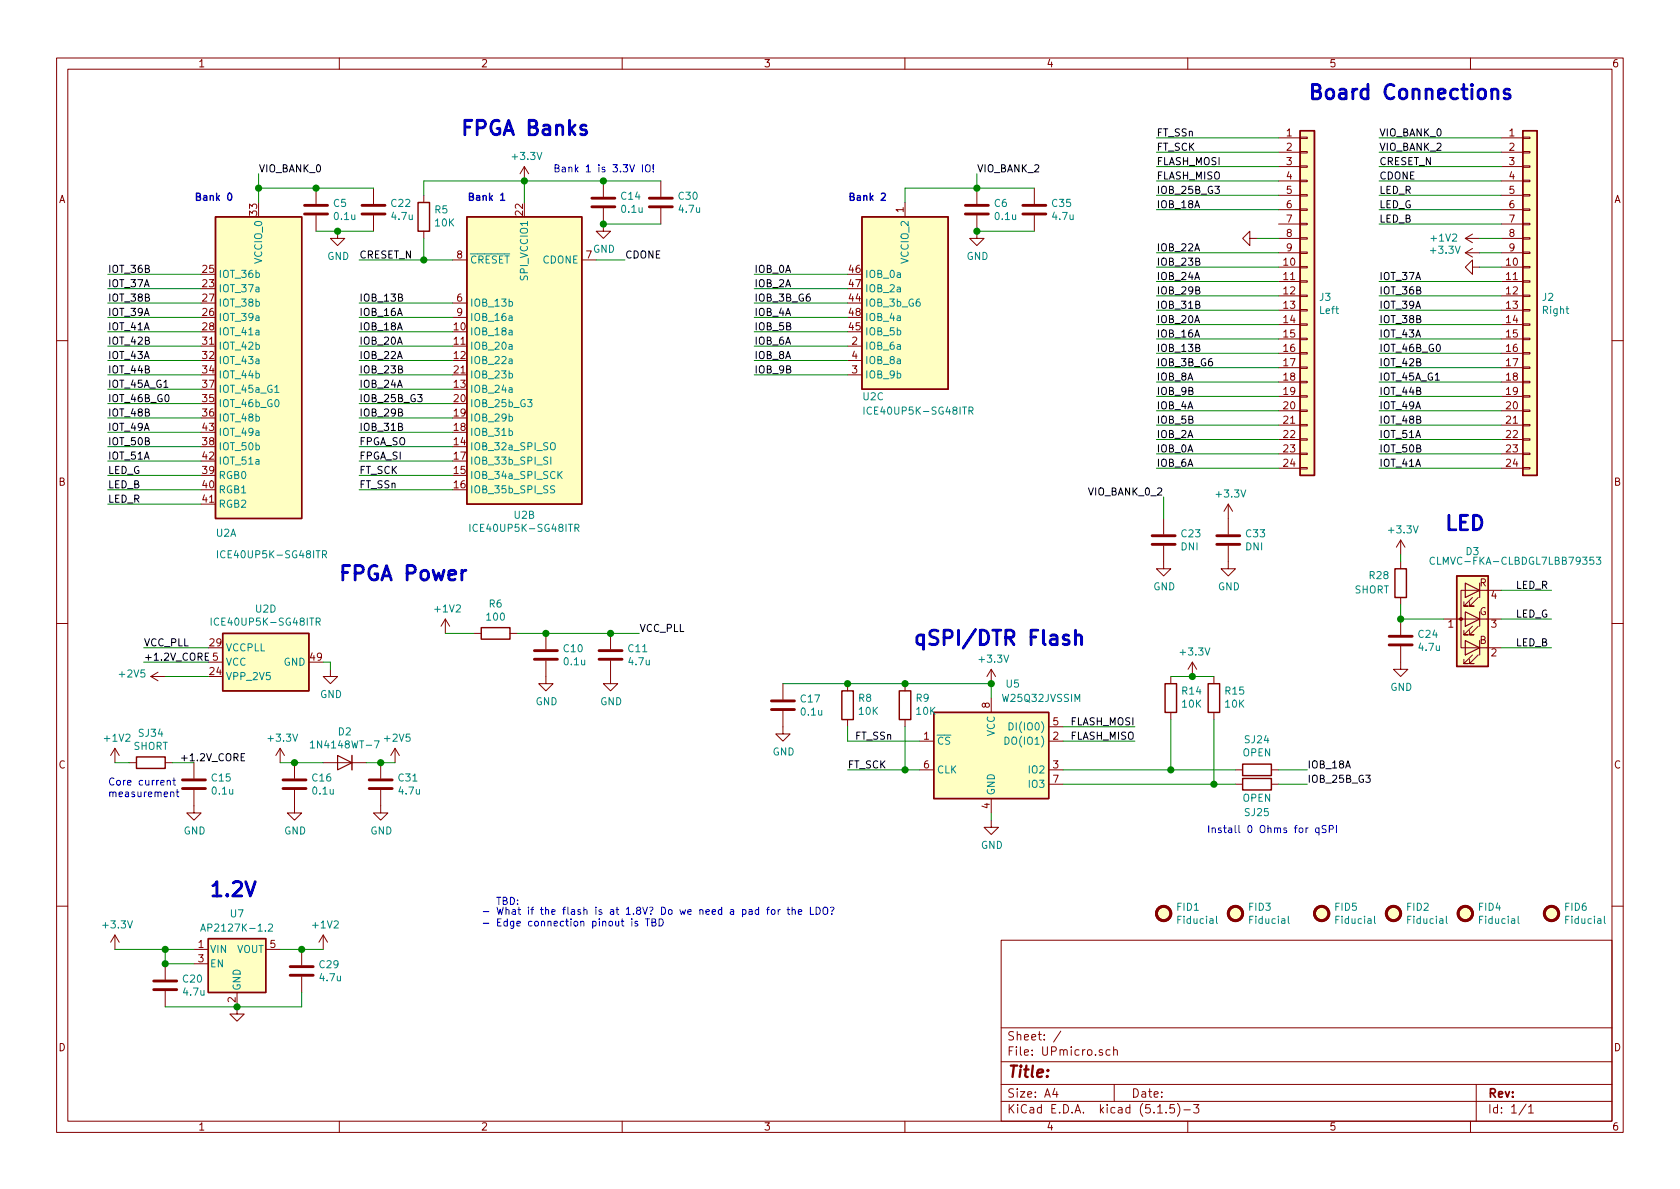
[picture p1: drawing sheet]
EESchema Schematic File Version 4
EELAYER 30 0
EELAYER END
$Descr A4 11693 8268
encoding utf-8
Sheet 1 1
Title ""
Date ""
Rev ""
Comp ""
Comment1 ""
Comment2 ""
Comment3 ""
Comment4 ""
$EndDescr
$Comp
L UPduino_v3.0:ICE40UP5K-SG48ITR-FPGA_Lattice U2
U 1 1
P 1800 2500
F 0 "U2" H 1500 1300 50  0000 L CNN
F 1 "ICE40UP5K-SG48ITR" H 1500 1150 50  0000 L CNN
F 2 "Package_DFN_QFN:QFN-48-1EP_7x7mm_P0.5mm_EP5.6x5.6mm" H 1800 1150 50  0001 C CNN
F 3 "http://www.latticesemi.com/Products/FPGAandCPLD/iCE40Ultra" H 1400 3500 50  0001 C CNN
	1    1800 2500
	1    0    0    -1  
$EndComp
$Comp
L UPduino_v3.0:ICE40UP5K-SG48ITR-FPGA_Lattice U2
U 3 1
P 6300 2100
F 0 "U2" H 6000 1450 50  0000 L CNN
F 1 "ICE40UP5K-SG48ITR" H 6000 1350 50  0000 L CNN
F 2 "Package_DFN_QFN:QFN-48-1EP_7x7mm_P0.5mm_EP5.6x5.6mm" H 6300 750 50  0001 C CNN
F 3 "http://www.latticesemi.com/Products/FPGAandCPLD/iCE40Ultra" H 5900 3100 50  0001 C CNN
	3    6300 2100
	1    0    0    -1  
$EndComp
$Comp
L UPduino_v3.0:ICE40UP5K-SG48ITR-FPGA_Lattice U2
U 4 1
P 1850 4600
F 0 "U2" V 2217 4600 50  0000 C CNN
F 1 "ICE40UP5K-SG48ITR" V 2126 4600 50  0000 C CNN
F 2 "Package_DFN_QFN:QFN-48-1EP_7x7mm_P0.5mm_EP5.6x5.6mm" H 1850 3250 50  0001 C CNN
F 3 "http://www.latticesemi.com/Products/FPGAandCPLD/iCE40Ultra" H 1450 5600 50  0001 C CNN
	4    1850 4600
	0    -1   -1   0   
$EndComp
$Comp
L UPduino_v3.0:power_GND #PWR030
U 1 1
P 2300 4650
F 0 "#PWR030" H 2300 4400 50  0001 C CNN
F 1 "GND" H 2305 4477 50  0000 C CNN
F 2 "" H 2300 4650 50  0001 C CNN
F 3 "" H 2300 4650 50  0001 C CNN
	1    2300 4650
	1    0    0    -1  
$EndComp
$Comp
L UPduino_v3.0:power_+3.3V #PWR016
U 1 1
P 3650 1250
F 0 "#PWR016" H 3650 1100 50  0001 C CNN
F 1 "+3.3V" H 3665 1423 50  0000 C CNN
F 2 "" H 3650 1250 50  0001 C CNN
F 3 "" H 3650 1250 50  0001 C CNN
	1    3650 1250
	1    0    0    -1  
$EndComp
Wire Wire Line
	2250 4600 2300 4600
Wire Wire Line
	2300 4600 2300 4650
Wire Wire Line
	1800 1300 1800 1400
Wire Wire Line
	1400 3300 750  3300
Wire Wire Line
	1400 3400 750  3400
Wire Wire Line
	1400 3500 750  3500
Wire Wire Line
	1400 3000 750  3000
Wire Wire Line
	1400 3100 750  3100
Wire Wire Line
	1400 3200 750  3200
Wire Wire Line
	1400 2700 750  2700
Wire Wire Line
	1400 2800 750  2800
Wire Wire Line
	1400 2900 750  2900
Wire Wire Line
	1400 2400 750  2400
Wire Wire Line
	1400 2500 750  2500
Wire Wire Line
	1400 2600 750  2600
Wire Wire Line
	1400 2100 750  2100
Wire Wire Line
	1400 2200 750  2200
Wire Wire Line
	1400 2300 750  2300
Wire Wire Line
	1400 1900 750  1900
Wire Wire Line
	1400 2000 750  2000
Wire Wire Line
	3150 3200 2500 3200
Wire Wire Line
	3150 3300 2500 3300
Wire Wire Line
	3150 3400 2500 3400
Wire Wire Line
	3150 2900 2500 2900
Wire Wire Line
	3150 3000 2500 3000
Wire Wire Line
	3150 3100 2500 3100
Wire Wire Line
	3150 2600 2500 2600
Wire Wire Line
	3150 2700 2500 2700
Wire Wire Line
	3150 2800 2500 2800
Wire Wire Line
	3150 2300 2500 2300
Wire Wire Line
	3150 2400 2500 2400
Wire Wire Line
	3150 2500 2500 2500
Wire Wire Line
	3150 2100 2500 2100
Wire Wire Line
	3150 2200 2500 2200
Wire Wire Line
	5900 1900 5250 1900
Wire Wire Line
	5900 2000 5250 2000
Wire Wire Line
	5900 2100 5250 2100
Wire Wire Line
	5900 2200 5250 2200
Wire Wire Line
	5900 2300 5250 2300
Wire Wire Line
	5900 2400 5250 2400
Wire Wire Line
	5900 2500 5250 2500
Wire Wire Line
	5900 2600 5250 2600
$Comp
L UPduino_v3.0:Device_C C5
U 1 1
P 2200 1450
F 0 "C5" H 2315 1496 50  0000 L CNN
F 1 "0.1u" H 2315 1405 50  0000 L CNN
F 2 "Capacitor_SMD:C_0603_1608Metric" H 2238 1300 50  0001 C CNN
F 3 "~" H 2200 1450 50  0001 C CNN
F 4 "C1005X5R0J104K050BA" H 2200 1450 50  0001 C CNN "MPN"
	1    2200 1450
	1    0    0    -1  
$EndComp
$Comp
L UPduino_v3.0:Device_C C14
U 1 1
P 4200 1400
F 0 "C14" H 4315 1446 50  0000 L CNN
F 1 "0.1u" H 4315 1355 50  0000 L CNN
F 2 "Capacitor_SMD:C_0603_1608Metric" H 4238 1250 50  0001 C CNN
F 3 "~" H 4200 1400 50  0001 C CNN
	1    4200 1400
	1    0    0    -1  
$EndComp
$Comp
L UPduino_v3.0:Device_C C6
U 1 1
P 6800 1450
F 0 "C6" H 6915 1496 50  0000 L CNN
F 1 "0.1u" H 6915 1405 50  0000 L CNN
F 2 "Capacitor_SMD:C_0603_1608Metric" H 6838 1300 50  0001 C CNN
F 3 "~" H 6800 1450 50  0001 C CNN
	1    6800 1450
	1    0    0    -1  
$EndComp
$Comp
L UPduino_v3.0:power_GND #PWR018
U 1 1
P 6800 1600
F 0 "#PWR018" H 6800 1350 50  0001 C CNN
F 1 "GND" H 6805 1427 50  0000 C CNN
F 2 "" H 6800 1600 50  0001 C CNN
F 3 "" H 6800 1600 50  0001 C CNN
	1    6800 1600
	1    0    0    -1  
$EndComp
$Comp
L UPduino_v3.0:power_GND #PWR017
U 1 1
P 2350 1600
F 0 "#PWR017" H 2350 1350 50  0001 C CNN
F 1 "GND" H 2355 1427 50  0000 C CNN
F 2 "" H 2350 1600 50  0001 C CNN
F 3 "" H 2350 1600 50  0001 C CNN
	1    2350 1600
	1    0    0    -1  
$EndComp
$Comp
L UPduino_v3.0:power_GND #PWR031
U 1 1
P 4200 1550
F 0 "#PWR031" H 4200 1300 50  0001 C CNN
F 1 "GND" H 4205 1377 50  0000 C CNN
F 2 "" H 4200 1550 50  0001 C CNN
F 3 "" H 4200 1550 50  0001 C CNN
	1    4200 1550
	1    0    0    -1  
$EndComp
Wire Wire Line
	3650 1250 4200 1250
Connection ~ 3650 1250
Wire Wire Line
	6300 1300 6300 1400
Wire Wire Line
	6300 1300 6800 1300
Text Label 1000 4500 0    50   ~ 0
VCC_PLL
Wire Wire Line
	1000 4500 1450 4500
Wire Wire Line
	2500 1800 2950 1800
Text Label 4350 1800 0    50   ~ 0
CDONE
Text Label 2500 1800 0    50   ~ 0
CRESET_N
$Comp
L UPduino_v3.0:W25Q32JVSS-Memory_Flash U5
U 1 1
P 6900 5250
F 0 "U5" H 7050 5750 50  0000 C CNN
F 1 "W25Q32JVSSIM" H 7250 5650 50  0000 C CNN
F 2 "Package_SO:SOIC-8_5.23x5.23mm_P1.27mm" H 6900 5250 50  0001 C CNN
F 3 "http://www.winbond.com/resource-files/w25q32jv%20revg%2003272018%20plus.pdf" H 6900 5250 50  0001 C CNN
	1    6900 5250
	1    0    0    -1  
$EndComp
$Comp
L UPduino_v3.0:power_GND #PWR042
U 1 1
P 6900 5700
F 0 "#PWR042" H 6900 5450 50  0001 C CNN
F 1 "GND" H 6905 5527 50  0000 C CNN
F 2 "" H 6900 5700 50  0001 C CNN
F 3 "" H 6900 5700 50  0001 C CNN
	1    6900 5700
	1    0    0    -1  
$EndComp
$Comp
L UPduino_v3.0:power_+3.3V #PWR041
U 1 1
P 6900 4750
F 0 "#PWR041" H 6900 4600 50  0001 C CNN
F 1 "+3.3V" H 6915 4923 50  0000 C CNN
F 2 "" H 6900 4750 50  0001 C CNN
F 3 "" H 6900 4750 50  0001 C CNN
	1    6900 4750
	1    0    0    -1  
$EndComp
Wire Wire Line
	6900 4750 6900 4850
Wire Wire Line
	6900 5650 6900 5700
$Comp
L UPduino_v3.0:Device_C C17
U 1 1
P 5450 4900
F 0 "C17" H 5565 4946 50  0000 L CNN
F 1 "0.1u" H 5565 4855 50  0000 L CNN
F 2 "Capacitor_SMD:C_0603_1608Metric" H 5488 4750 50  0001 C CNN
F 3 "~" H 5450 4900 50  0001 C CNN
	1    5450 4900
	1    0    0    -1  
$EndComp
$Comp
L UPduino_v3.0:power_GND #PWR038
U 1 1
P 5450 5050
F 0 "#PWR038" H 5450 4800 50  0001 C CNN
F 1 "GND" H 5455 4877 50  0000 C CNN
F 2 "" H 5450 5050 50  0001 C CNN
F 3 "" H 5450 5050 50  0001 C CNN
	1    5450 5050
	1    0    0    -1  
$EndComp
Wire Wire Line
	7400 5050 7900 5050
Wire Wire Line
	7400 5150 7900 5150
Wire Wire Line
	5900 5350 6300 5350
Wire Wire Line
	5900 5150 6400 5150
Text Label 5950 5150 0    50   ~ 0
FT_SSn
Text Label 5900 5350 0    50   ~ 0
FT_SCK
$Comp
L UPduino_v3.0:Device_C C10
U 1 1
P 3800 4550
F 0 "C10" H 3915 4596 50  0000 L CNN
F 1 "0.1u" H 3915 4505 50  0000 L CNN
F 2 "Capacitor_SMD:C_0603_1608Metric" H 3838 4400 50  0001 C CNN
F 3 "~" H 3800 4550 50  0001 C CNN
	1    3800 4550
	1    0    0    -1  
$EndComp
Text Label 4450 4400 0    50   ~ 0
VCC_PLL
$Comp
L UPduino_v3.0:power_+1V2 #PWR022
U 1 1
P 3100 4400
F 0 "#PWR022" H 3100 4250 50  0001 C CNN
F 1 "+1V2" H 3115 4573 50  0000 C CNN
F 2 "" H 3100 4400 50  0001 C CNN
F 3 "" H 3100 4400 50  0001 C CNN
	1    3100 4400
	1    0    0    -1  
$EndComp
$Comp
L UPduino_v3.0:Device_R R6
U 1 1
P 3450 4400
F 0 "R6" V 3243 4400 50  0000 C CNN
F 1 "100" V 3334 4400 50  0000 C CNN
F 2 "Resistor_SMD:R_0603_1608Metric" V 3380 4400 50  0001 C CNN
F 3 "~" H 3450 4400 50  0001 C CNN
	1    3450 4400
	0    1    1    0   
$EndComp
$Comp
L UPduino_v3.0:power_GND #PWR025
U 1 1
P 3800 4700
F 0 "#PWR025" H 3800 4450 50  0001 C CNN
F 1 "GND" H 3805 4527 50  0000 C CNN
F 2 "" H 3800 4700 50  0001 C CNN
F 3 "" H 3800 4700 50  0001 C CNN
	1    3800 4700
	1    0    0    -1  
$EndComp
$Comp
L UPduino_v3.0:Device_C C11
U 1 1
P 4250 4550
F 0 "C11" H 4365 4596 50  0000 L CNN
F 1 "4.7u" H 4365 4505 50  0000 L CNN
F 2 "Capacitor_SMD:C_0603_1608Metric" H 4288 4400 50  0001 C CNN
F 3 "~" H 4250 4550 50  0001 C CNN
	1    4250 4550
	1    0    0    -1  
$EndComp
$Comp
L UPduino_v3.0:power_GND #PWR027
U 1 1
P 4250 4700
F 0 "#PWR027" H 4250 4450 50  0001 C CNN
F 1 "GND" H 4255 4527 50  0000 C CNN
F 2 "" H 4250 4700 50  0001 C CNN
F 3 "" H 4250 4700 50  0001 C CNN
	1    4250 4700
	1    0    0    -1  
$EndComp
Wire Wire Line
	3100 4400 3300 4400
Wire Wire Line
	3600 4400 3800 4400
Connection ~ 3800 4400
Wire Wire Line
	3800 4400 4250 4400
Connection ~ 4250 4400
Wire Wire Line
	4250 4400 4450 4400
$Comp
L UPduino_v3.0:power_+3.3V #PWR032
U 1 1
P 1950 5300
F 0 "#PWR032" H 1950 5150 50  0001 C CNN
F 1 "+3.3V" H 1965 5473 50  0000 C CNN
F 2 "" H 1950 5300 50  0001 C CNN
F 3 "" H 1950 5300 50  0001 C CNN
	1    1950 5300
	1    0    0    -1  
$EndComp
$Comp
L UPduino_v3.0:Device_C C16
U 1 1
P 2050 5450
F 0 "C16" H 2165 5496 50  0000 L CNN
F 1 "0.1u" H 2165 5405 50  0000 L CNN
F 2 "Capacitor_SMD:C_0603_1608Metric" H 2088 5300 50  0001 C CNN
F 3 "~" H 2050 5450 50  0001 C CNN
	1    2050 5450
	1    0    0    -1  
$EndComp
$Comp
L UPduino_v3.0:power_GND #PWR036
U 1 1
P 2050 5600
F 0 "#PWR036" H 2050 5350 50  0001 C CNN
F 1 "GND" H 2055 5427 50  0000 C CNN
F 2 "" H 2050 5600 50  0001 C CNN
F 3 "" H 2050 5600 50  0001 C CNN
	1    2050 5600
	1    0    0    -1  
$EndComp
Wire Wire Line
	1950 5300 2050 5300
Connection ~ 2050 5300
Wire Wire Line
	2050 5300 2250 5300
Wire Wire Line
	2550 5300 2650 5300
$Comp
L UPduino_v3.0:Device_C C15
U 1 1
P 1350 5450
F 0 "C15" H 1465 5496 50  0000 L CNN
F 1 "0.1u" H 1465 5405 50  0000 L CNN
F 2 "Capacitor_SMD:C_0603_1608Metric" H 1388 5300 50  0001 C CNN
F 3 "~" H 1350 5450 50  0001 C CNN
	1    1350 5450
	1    0    0    -1  
$EndComp
$Comp
L UPduino_v3.0:power_GND #PWR035
U 1 1
P 1350 5600
F 0 "#PWR035" H 1350 5350 50  0001 C CNN
F 1 "GND" H 1355 5427 50  0000 C CNN
F 2 "" H 1350 5600 50  0001 C CNN
F 3 "" H 1350 5600 50  0001 C CNN
	1    1350 5600
	1    0    0    -1  
$EndComp
Text Label 2500 3400 0    50   ~ 0
FT_SSn
Text Label 2500 3300 0    50   ~ 0
FT_SCK
Text Label 2500 3200 0    50   ~ 0
FPGA_SI
Text Label 2500 3100 0    50   ~ 0
FPGA_SO
Text Label 750  3300 0    50   ~ 0
LED_G
Text Label 750  3400 0    50   ~ 0
LED_B
Text Label 750  3500 0    50   ~ 0
LED_R
$Comp
L UPduino_v3.0:Device_LED_ARGB D3
U 1 1
P 10250 4300
F 0 "D3" H 10250 3833 50  0000 C CNN
F 1 "CLMVC-FKA-CLBDGL7LBB79353" H 9950 3900 50  0000 C CNN
F 2 "VS.preety:LED_Cree-PLCC4_2x2mm_CW" H 10250 4250 50  0001 C CNN
F 3 "~" H 10250 4250 50  0001 C CNN
	1    10250 4300
	-1   0    0    1   
$EndComp
$Comp
L UPduino_v3.0:power_+3.3V #PWR043
U 1 1
P 9750 3850
F 0 "#PWR043" H 9750 3700 50  0001 C CNN
F 1 "+3.3V" H 9765 4023 50  0000 C CNN
F 2 "" H 9750 3850 50  0001 C CNN
F 3 "" H 9750 3850 50  0001 C CNN
	1    9750 3850
	1    0    0    -1  
$EndComp
Wire Wire Line
	9750 3850 9750 3900
Wire Wire Line
	9750 4300 10050 4300
$Comp
L UPduino_v3.0:Device_R R5
U 1 1
P 2950 1500
F 0 "R5" H 2880 1454 50  0000 R CNN
F 1 "10K" H 2880 1545 50  0000 R CNN
F 2 "Resistor_SMD:R_0603_1608Metric" V 2880 1500 50  0001 C CNN
F 3 "~" H 2950 1500 50  0001 C CNN
	1    2950 1500
	-1   0    0    1   
$EndComp
Wire Wire Line
	2950 1650 2950 1800
Connection ~ 2950 1800
Wire Wire Line
	2950 1800 3150 1800
Wire Wire Line
	2950 1350 2950 1250
Wire Wire Line
	2950 1250 3650 1250
Text Label 7450 5150 0    50   ~ 0
FLASH_MISO
Text Label 9100 5350 0    50   ~ 0
IOB_18A
Text Label 9100 5450 0    50   ~ 0
IOB_25B_G3
Text Label 7450 5050 0    50   ~ 0
FLASH_MOSI
$Comp
L UPduino_v3.0:Device_R R14
U 1 1
P 8150 4850
F 0 "R14" H 8080 4804 50  0000 R CNN
F 1 "10K" H 8080 4895 50  0000 R CNN
F 2 "Resistor_SMD:R_0603_1608Metric" V 8080 4850 50  0001 C CNN
F 3 "~" H 8150 4850 50  0001 C CNN
	1    8150 4850
	-1   0    0    1   
$EndComp
$Comp
L UPduino_v3.0:Device_R R15
U 1 1
P 8450 4850
F 0 "R15" H 8380 4804 50  0000 R CNN
F 1 "10K" H 8380 4895 50  0000 R CNN
F 2 "Resistor_SMD:R_0603_1608Metric" V 8380 4850 50  0001 C CNN
F 3 "~" H 8450 4850 50  0001 C CNN
	1    8450 4850
	-1   0    0    1   
$EndComp
Wire Wire Line
	8450 5450 8450 5000
Wire Wire Line
	7400 5450 8450 5450
$Comp
L UPduino_v3.0:Device_R R9
U 1 1
P 6300 4900
F 0 "R9" H 6230 4854 50  0000 R CNN
F 1 "10K" H 6230 4945 50  0000 R CNN
F 2 "Resistor_SMD:R_0603_1608Metric" V 6230 4900 50  0001 C CNN
F 3 "~" H 6300 4900 50  0001 C CNN
	1    6300 4900
	-1   0    0    1   
$EndComp
Wire Wire Line
	6300 5050 6300 5350
Connection ~ 6300 5350
Wire Wire Line
	6300 5350 6400 5350
Wire Wire Line
	6300 4750 6900 4750
Connection ~ 6900 4750
Wire Wire Line
	8150 5350 8150 5000
Wire Wire Line
	7400 5350 8150 5350
$Comp
L UPduino_v3.0:Device_R R8
U 1 1
P 5900 4900
F 0 "R8" H 5830 4854 50  0000 R CNN
F 1 "10K" H 5830 4945 50  0000 R CNN
F 2 "Resistor_SMD:R_0603_1608Metric" V 5830 4900 50  0001 C CNN
F 3 "~" H 5900 4900 50  0001 C CNN
	1    5900 4900
	-1   0    0    1   
$EndComp
Wire Wire Line
	5900 4750 6300 4750
Connection ~ 6300 4750
Wire Wire Line
	5900 5050 5900 5150
$Comp
L UPduino_v3.0:power_+3.3V #PWR047
U 1 1
P 8300 4700
F 0 "#PWR047" H 8300 4550 50  0001 C CNN
F 1 "+3.3V" H 8315 4873 50  0000 C CNN
F 2 "" H 8300 4700 50  0001 C CNN
F 3 "" H 8300 4700 50  0001 C CNN
	1    8300 4700
	1    0    0    -1  
$EndComp
Wire Wire Line
	8150 4700 8300 4700
Connection ~ 8300 4700
Wire Wire Line
	8300 4700 8450 4700
Wire Wire Line
	10450 1750 10300 1750
Wire Wire Line
	10450 1850 10300 1850
Wire Wire Line
	10450 1950 9600 1950
Wire Wire Line
	10450 2050 9600 2050
Wire Wire Line
	10450 2150 9600 2150
Wire Wire Line
	10450 2250 9600 2250
Wire Wire Line
	10450 2350 9600 2350
Wire Wire Line
	10450 2450 9600 2450
Wire Wire Line
	10450 2550 9600 2550
Wire Wire Line
	10450 2650 9600 2650
Wire Wire Line
	10450 2750 9600 2750
Wire Wire Line
	10450 2850 9600 2850
Wire Wire Line
	10450 2950 9600 2950
Wire Wire Line
	10450 3050 9600 3050
Wire Wire Line
	10450 3150 9600 3150
Wire Wire Line
	10450 3250 9600 3250
$Comp
L UPduino_v3.0:power_+3.3V #PWR055
U 1 1
P 10300 1750
F 0 "#PWR055" H 10300 1600 50  0001 C CNN
F 1 "+3.3V" V 10315 1878 50  0000 L CNN
F 2 "" H 10300 1750 50  0001 C CNN
F 3 "" H 10300 1750 50  0001 C CNN
	1    10300 1750
	0    -1   -1   0   
$EndComp
$Comp
L UPduino_v3.0:power_GND #PWR056
U 1 1
P 10300 1850
F 0 "#PWR056" H 10300 1600 50  0001 C CNN
F 1 "GND" V 10305 1722 50  0001 R CNN
F 2 "" H 10300 1850 50  0001 C CNN
F 3 "" H 10300 1850 50  0001 C CNN
	1    10300 1850
	0    1    1    0   
$EndComp
Wire Wire Line
	8900 2050 8050 2050
Wire Wire Line
	8900 2150 8050 2150
Wire Wire Line
	8900 2250 8050 2250
Wire Wire Line
	8900 2350 8050 2350
Wire Wire Line
	8900 2450 8050 2450
Wire Wire Line
	8900 2550 8050 2550
Wire Wire Line
	8900 2650 8050 2650
Wire Wire Line
	8900 2750 8050 2750
Wire Wire Line
	8900 2850 8050 2850
Wire Wire Line
	8900 2950 8050 2950
Wire Wire Line
	8900 3050 8050 3050
Wire Wire Line
	8900 3150 8050 3150
Wire Wire Line
	8900 3250 8050 3250
Text Label 9600 1950 0    50   ~ 0
IOT_37A
Text Label 9600 2050 0    50   ~ 0
IOT_36B
Text Label 9600 2150 0    50   ~ 0
IOT_39A
Text Label 9600 2250 0    50   ~ 0
IOT_38B
Text Label 9600 2350 0    50   ~ 0
IOT_43A
Text Label 9600 2450 0    50   ~ 0
IOT_46B_G0
Text Label 9600 2550 0    50   ~ 0
IOT_42B
Text Label 9600 2650 0    50   ~ 0
IOT_45A_G1
Text Label 9600 2750 0    50   ~ 0
IOT_44B
Text Label 9600 2850 0    50   ~ 0
IOT_49A
Text Label 9600 2950 0    50   ~ 0
IOT_48B
Text Label 9600 3050 0    50   ~ 0
IOT_51A
Text Label 9600 3150 0    50   ~ 0
IOT_50B
Text Label 9600 3250 0    50   ~ 0
IOT_41A
Text Label 8050 2050 0    50   ~ 0
IOB_29B
Text Label 8050 2150 0    50   ~ 0
IOB_31B
Text Label 8050 2250 0    50   ~ 0
IOB_20A
Text Label 8050 2350 0    50   ~ 0
IOB_16A
Text Label 8050 2450 0    50   ~ 0
IOB_13B
Text Label 8050 2550 0    50   ~ 0
IOB_3B_G6
Text Label 8050 2650 0    50   ~ 0
IOB_8A
Text Label 8050 2750 0    50   ~ 0
IOB_9B
Text Label 8050 2850 0    50   ~ 0
IOB_4A
Text Label 8050 2950 0    50   ~ 0
IOB_5B
Text Label 8050 3050 0    50   ~ 0
IOB_2A
Text Label 8050 3150 0    50   ~ 0
IOB_0A
Text Label 8050 3250 0    50   ~ 0
IOB_6A
$Comp
L UPduino_v3.0:Device_C C23
U 1 1
P 8100 3750
F 0 "C23" H 8215 3796 50  0000 L CNN
F 1 "DNI" H 8215 3705 50  0000 L CNN
F 2 "Capacitor_SMD:C_0603_1608Metric" H 8138 3600 50  0001 C CNN
F 3 "~" H 8100 3750 50  0001 C CNN
	1    8100 3750
	1    0    0    -1  
$EndComp
$Comp
L UPduino_v3.0:power_GND #PWR058
U 1 1
P 8100 3900
F 0 "#PWR058" H 8100 3650 50  0001 C CNN
F 1 "GND" H 8105 3727 50  0000 C CNN
F 2 "" H 8100 3900 50  0001 C CNN
F 3 "" H 8100 3900 50  0001 C CNN
	1    8100 3900
	1    0    0    -1  
$EndComp
$Comp
L UPduino_v3.0:power_+1V2 #PWR054
U 1 1
P 2250 6600
F 0 "#PWR054" H 2250 6450 50  0001 C CNN
F 1 "+1V2" H 2265 6773 50  0000 C CNN
F 2 "" H 2250 6600 50  0001 C CNN
F 3 "" H 2250 6600 50  0001 C CNN
	1    2250 6600
	1    0    0    -1  
$EndComp
Text Label 750  1900 0    50   ~ 0
IOT_36B
Text Label 750  2000 0    50   ~ 0
IOT_37A
Text Label 750  2100 0    50   ~ 0
IOT_38B
Text Label 750  2200 0    50   ~ 0
IOT_39A
Text Label 750  2300 0    50   ~ 0
IOT_41A
Text Label 750  2400 0    50   ~ 0
IOT_42B
Text Label 750  2500 0    50   ~ 0
IOT_43A
Text Label 750  2600 0    50   ~ 0
IOT_44B
Text Label 750  2700 0    50   ~ 0
IOT_45A_G1
Text Label 750  2800 0    50   ~ 0
IOT_46B_G0
Text Label 750  2900 0    50   ~ 0
IOT_48B
Text Label 750  3000 0    50   ~ 0
IOT_49A
Text Label 750  3100 0    50   ~ 0
IOT_50B
Text Label 750  3200 0    50   ~ 0
IOT_51A
Text Label 2500 2100 0    50   ~ 0
IOB_13B
Text Label 2500 2200 0    50   ~ 0
IOB_16A
Text Label 2500 2300 0    50   ~ 0
IOB_18A
Text Label 2500 2400 0    50   ~ 0
IOB_20A
Text Label 2500 2500 0    50   ~ 0
IOB_22A
Text Label 2500 2600 0    50   ~ 0
IOB_23B
Text Label 2500 2700 0    50   ~ 0
IOB_24A
Text Label 2500 2800 0    50   ~ 0
IOB_25B_G3
Text Label 2500 2900 0    50   ~ 0
IOB_29B
Text Label 2500 3000 0    50   ~ 0
IOB_31B
Text Label 5250 1900 0    50   ~ 0
IOB_0A
Text Label 5250 2000 0    50   ~ 0
IOB_2A
Text Label 5250 2100 0    50   ~ 0
IOB_3B_G6
Text Label 5250 2200 0    50   ~ 0
IOB_4A
Text Label 5250 2300 0    50   ~ 0
IOB_5B
Text Label 5250 2400 0    50   ~ 0
IOB_6A
Text Label 5250 2500 0    50   ~ 0
IOB_8A
Text Label 5250 2600 0    50   ~ 0
IOB_9B
Wire Wire Line
	10800 4500 10450 4500
Wire Wire Line
	10800 4300 10450 4300
Wire Wire Line
	10800 4100 10450 4100
Text Label 10550 4500 0    50   ~ 0
LED_B
Text Label 10550 4300 0    50   ~ 0
LED_G
Text Label 10550 4100 0    50   ~ 0
LED_R
$Comp
L UPduino_v3.0:Device_C C24
U 1 1
P 9750 4450
F 0 "C24" H 9865 4496 50  0000 L CNN
F 1 "4.7u" H 9865 4405 50  0000 L CNN
F 2 "Capacitor_SMD:C_0603_1608Metric" H 9788 4300 50  0001 C CNN
F 3 "~" H 9750 4450 50  0001 C CNN
	1    9750 4450
	1    0    0    -1  
$EndComp
$Comp
L UPduino_v3.0:power_GND #PWR060
U 1 1
P 9750 4600
F 0 "#PWR060" H 9750 4350 50  0001 C CNN
F 1 "GND" H 9755 4427 50  0000 C CNN
F 2 "" H 9750 4600 50  0001 C CNN
F 3 "" H 9750 4600 50  0001 C CNN
	1    9750 4600
	1    0    0    -1  
$EndComp
Connection ~ 9750 4300
Text Notes 2350 4050 0    100  ~ 20
FPGA Power
Text Notes 3200 950  0    100  ~ 20
FPGA Banks
Text Notes 6350 4500 0    100  ~ 20
qSPI/DTR Flash
Text Notes 10050 3700 0    100  ~ 20
LED
Text Notes 9100 700  0    100  ~ 20
Board Connections
Wire Wire Line
	5450 4750 5900 4750
Connection ~ 5900 4750
$Comp
L UPduino_v3.0:Device_R SJ24
U 1 1
P 8750 5350
F 0 "SJ24" V 8957 5350 50  0000 C CNN
F 1 "OPEN" V 8866 5350 50  0000 C CNN
F 2 "vs:SolderJumper-2_0603_Open_TrianglePad1.0x1.5mm" V 8680 5350 50  0001 C CNN
F 3 "~" H 8750 5350 50  0001 C CNN
	1    8750 5350
	0    -1   -1   0   
$EndComp
$Comp
L UPduino_v3.0:Device_R SJ25
U 1 1
P 8750 5450
F 0 "SJ25" V 8550 5450 50  0000 C CNN
F 1 "OPEN" V 8650 5450 50  0000 C CNN
F 2 "vs:SolderJumper-2_0603_Open_TrianglePad1.0x1.5mm" V 8680 5450 50  0001 C CNN
F 3 "~" H 8750 5450 50  0001 C CNN
	1    8750 5450
	0    -1   -1   0   
$EndComp
Wire Wire Line
	8150 5350 8600 5350
Connection ~ 8150 5350
Wire Wire Line
	8450 5450 8600 5450
Connection ~ 8450 5450
Wire Wire Line
	8900 5450 9100 5450
Wire Wire Line
	8900 5350 9100 5350
Text Label 8050 1750 0    50   ~ 0
IOB_22A
Wire Wire Line
	8900 1750 8050 1750
Wire Wire Line
	8900 1850 8050 1850
Wire Wire Line
	8900 1950 8050 1950
Text Label 8050 1850 0    50   ~ 0
IOB_23B
Text Label 8050 1950 0    50   ~ 0
IOB_24A
Wire Wire Line
	10450 1450 9600 1450
Wire Wire Line
	10450 1550 9600 1550
Wire Wire Line
	8900 1350 8050 1350
Wire Wire Line
	8900 1450 8050 1450
Wire Wire Line
	10450 1350 9600 1350
Wire Wire Line
	10450 1150 9600 1150
Wire Wire Line
	10450 1250 9600 1250
Wire Wire Line
	8900 950  8050 950 
Wire Wire Line
	8900 1050 8050 1050
Wire Wire Line
	8900 1150 8050 1150
Wire Wire Line
	8900 1250 8050 1250
Text Label 9600 1550 0    50   ~ 0
LED_B
Text Label 9600 1350 0    50   ~ 0
LED_R
Text Label 9600 1450 0    50   ~ 0
LED_G
Text Label 8050 1450 0    50   ~ 0
IOB_18A
Text Label 8050 1350 0    50   ~ 0
IOB_25B_G3
Text Label 9600 1150 0    50   ~ 0
CRESET_N
Text Label 9600 1250 0    50   ~ 0
CDONE
Text Label 8050 1150 0    50   ~ 0
FLASH_MOSI
Text Label 8050 1250 0    50   ~ 0
FLASH_MISO
Text Notes 1350 1400 0    50   ~ 10
Bank 0
Text Notes 3250 1400 0    50   ~ 10
Bank 1
Text Notes 5900 1400 0    50   ~ 10
Bank 2
$Comp
L UPduino_v3.0:Fiducial-Mechanical FID1
U 1 1
P 8100 6350
F 0 "FID1" H 8185 6396 50  0000 L CNN
F 1 "Fiducial" H 8185 6305 50  0000 L CNN
F 2 "Fiducial:Fiducial_0.75mm_Mask1.5mm" H 8100 6350 50  0001 C CNN
F 3 "~" H 8100 6350 50  0001 C CNN
	1    8100 6350
	1    0    0    -1  
$EndComp
$Comp
L UPduino_v3.0:Fiducial-Mechanical FID3
U 1 1
P 8600 6350
F 0 "FID3" H 8685 6396 50  0000 L CNN
F 1 "Fiducial" H 8685 6305 50  0000 L CNN
F 2 "Fiducial:Fiducial_0.75mm_Mask1.5mm" H 8600 6350 50  0001 C CNN
F 3 "~" H 8600 6350 50  0001 C CNN
	1    8600 6350
	1    0    0    -1  
$EndComp
$Comp
L UPduino_v3.0:Fiducial-Mechanical FID5
U 1 1
P 9200 6350
F 0 "FID5" H 9285 6396 50  0000 L CNN
F 1 "Fiducial" H 9285 6305 50  0000 L CNN
F 2 "Fiducial:Fiducial_0.75mm_Mask1.5mm" H 9200 6350 50  0001 C CNN
F 3 "~" H 9200 6350 50  0001 C CNN
	1    9200 6350
	1    0    0    -1  
$EndComp
$Comp
L UPduino_v3.0:Fiducial-Mechanical FID2
U 1 1
P 9700 6350
F 0 "FID2" H 9785 6396 50  0000 L CNN
F 1 "Fiducial" H 9785 6305 50  0000 L CNN
F 2 "Fiducial:Fiducial_0.75mm_Mask1.5mm" H 9700 6350 50  0001 C CNN
F 3 "~" H 9700 6350 50  0001 C CNN
	1    9700 6350
	1    0    0    -1  
$EndComp
$Comp
L UPduino_v3.0:Fiducial-Mechanical FID4
U 1 1
P 10200 6350
F 0 "FID4" H 10285 6396 50  0000 L CNN
F 1 "Fiducial" H 10285 6305 50  0000 L CNN
F 2 "Fiducial:Fiducial_0.75mm_Mask1.5mm" H 10200 6350 50  0001 C CNN
F 3 "~" H 10200 6350 50  0001 C CNN
	1    10200 6350
	1    0    0    -1  
$EndComp
$Comp
L UPduino_v3.0:Fiducial-Mechanical FID6
U 1 1
P 10800 6350
F 0 "FID6" H 10885 6396 50  0000 L CNN
F 1 "Fiducial" H 10885 6305 50  0000 L CNN
F 2 "Fiducial:Fiducial_0.75mm_Mask1.5mm" H 10800 6350 50  0001 C CNN
F 3 "~" H 10800 6350 50  0001 C CNN
	1    10800 6350
	1    0    0    -1  
$EndComp
$Comp
L UPduino_v3.0:Connector_Generic_Conn_01x24 J2
U 1 1
P 10650 2050
F 0 "J2" H 10730 2042 50  0000 L CNN
F 1 "Right" H 10730 1951 50  0000 L CNN
F 2 "vs:PinHeader_1x24_P2.54mm_Vertical" H 10650 2050 50  0001 C CNN
F 3 "~" H 10650 2050 50  0001 C CNN
	1    10650 2050
	1    0    0    -1  
$EndComp
$Comp
L UPduino_v3.0:Connector_Generic_Conn_01x24 J3
U 1 1
P 9100 2050
F 0 "J3" H 9179 2042 50  0000 L CNN
F 1 "Left" H 9179 1951 50  0000 L CNN
F 2 "vs:PinHeader_1x24_P2.54mm_Vertical" H 9100 2050 50  0001 C CNN
F 3 "~" H 9100 2050 50  0001 C CNN
	1    9100 2050
	1    0    0    -1  
$EndComp
Wire Wire Line
	3650 1250 3650 1400
Wire Wire Line
	4150 1800 4350 1800
$Comp
L UPduino_v3.0:Device_C C29
U 1 1
P 2100 6750
F 0 "C29" H 2215 6796 50  0000 L CNN
F 1 "4.7u" H 2215 6705 50  0000 L CNN
F 2 "Capacitor_SMD:C_0603_1608Metric" H 2138 6600 50  0001 C CNN
F 3 "~" H 2100 6750 50  0001 C CNN
	1    2100 6750
	1    0    0    -1  
$EndComp
$Comp
L UPduino_v3.0:power_GND #PWR048
U 1 1
P 1650 7000
F 0 "#PWR048" H 1650 6750 50  0001 C CNN
F 1 "GND" H 1655 6827 50  0001 C CNN
F 2 "" H 1650 7000 50  0001 C CNN
F 3 "" H 1650 7000 50  0001 C CNN
	1    1650 7000
	1    0    0    -1  
$EndComp
Wire Wire Line
	1950 6600 2100 6600
Connection ~ 2100 6600
Wire Wire Line
	2100 6600 2250 6600
Wire Wire Line
	800  6600 1150 6600
$Comp
L UPduino_v3.0:AP2127K-1.2 U7
U 1 1
P 1650 6700
F 0 "U7" H 1650 7050 50  0000 C CNN
F 1 "AP2127K-1.2" H 1650 6951 50  0000 C CNN
F 2 "vs:SOT-23-5" H 1650 7025 50  0001 C CNN
F 3 "https://www.diodes.com/assets/Datasheets/AP2127.pdf" H 1650 6800 50  0001 C CNN
	1    1650 6700
	1    0    0    -1  
$EndComp
Wire Wire Line
	1150 6700 1150 6600
$Comp
L UPduino_v3.0:Device_C C20
U 1 1
P 1150 6850
F 0 "C20" H 1265 6896 50  0000 L CNN
F 1 "4.7u" H 1265 6805 50  0000 L CNN
F 2 "Capacitor_SMD:C_0603_1608Metric" H 1188 6700 50  0001 C CNN
F 3 "~" H 1150 6850 50  0001 C CNN
	1    1150 6850
	1    0    0    -1  
$EndComp
Connection ~ 1150 6700
Wire Wire Line
	2100 7000 2100 6900
Connection ~ 1650 7000
Wire Wire Line
	1650 7000 2100 7000
Wire Wire Line
	1000 4600 1450 4600
Text Label 1000 4600 0    50   ~ 0
+1.2V_CORE
Text Label 1250 5300 0    50   ~ 0
+1.2V_CORE
$Comp
L UPduino_v3.0:Diode_1N4148W D2
U 1 1
P 2400 5300
F 0 "D2" H 2400 5517 50  0000 C CNN
F 1 "1N4148WT-7" H 2400 5426 50  0000 C CNN
F 2 "Diode_SMD:D_SOD-523" H 2400 5125 50  0001 C CNN
F 3 "https://www.vishay.com/docs/85748/1n4148w.pdf" H 2400 5300 50  0001 C CNN
	1    2400 5300
	-1   0    0    -1  
$EndComp
$Comp
L UPduino_v3.0:Device_C C31
U 1 1
P 2650 5450
F 0 "C31" H 2765 5496 50  0000 L CNN
F 1 "4.7u" H 2765 5405 50  0000 L CNN
F 2 "Capacitor_SMD:C_0603_1608Metric" H 2688 5300 50  0001 C CNN
F 3 "~" H 2650 5450 50  0001 C CNN
	1    2650 5450
	1    0    0    -1  
$EndComp
$Comp
L UPduino_v3.0:power_GND #PWR052
U 1 1
P 2650 5600
F 0 "#PWR052" H 2650 5350 50  0001 C CNN
F 1 "GND" H 2655 5427 50  0000 C CNN
F 2 "" H 2650 5600 50  0001 C CNN
F 3 "" H 2650 5600 50  0001 C CNN
	1    2650 5600
	1    0    0    -1  
$EndComp
Connection ~ 2650 5300
$Comp
L UPduino_v3.0:Device_R SJ34
U 1 1
P 1050 5300
F 0 "SJ34" V 843 5300 50  0000 C CNN
F 1 "SHORT" V 934 5300 50  0000 C CNN
F 2 "vs:ShortedJumper-2_P1.3mm_Bridged_Pad1.0x1.0mm" V 980 5300 50  0001 C CNN
F 3 "~" H 1050 5300 50  0001 C CNN
	1    1050 5300
	0    1    1    0   
$EndComp
$Comp
L UPduino_v3.0:power_+1V2 #PWR023
U 1 1
P 800 5300
F 0 "#PWR023" H 800 5150 50  0001 C CNN
F 1 "+1V2" H 815 5473 50  0000 C CNN
F 2 "" H 800 5300 50  0001 C CNN
F 3 "" H 800 5300 50  0001 C CNN
	1    800  5300
	1    0    0    -1  
$EndComp
Wire Wire Line
	800  5300 900  5300
Wire Wire Line
	1200 5300 1350 5300
$Comp
L UPduino_v3.0:Device_C C33
U 1 1
P 8550 3750
F 0 "C33" H 8665 3796 50  0000 L CNN
F 1 "DNI" H 8665 3705 50  0000 L CNN
F 2 "Capacitor_SMD:C_0603_1608Metric" H 8588 3600 50  0001 C CNN
F 3 "~" H 8550 3750 50  0001 C CNN
	1    8550 3750
	1    0    0    -1  
$EndComp
$Comp
L UPduino_v3.0:power_GND #PWR061
U 1 1
P 8550 3900
F 0 "#PWR061" H 8550 3650 50  0001 C CNN
F 1 "GND" H 8555 3727 50  0000 C CNN
F 2 "" H 8550 3900 50  0001 C CNN
F 3 "" H 8550 3900 50  0001 C CNN
	1    8550 3900
	1    0    0    -1  
$EndComp
$Comp
L UPduino_v3.0:power_+3.3V #PWR057
U 1 1
P 8550 3600
F 0 "#PWR057" H 8550 3450 50  0001 C CNN
F 1 "+3.3V" H 8565 3773 50  0000 C CNN
F 2 "" H 8550 3600 50  0001 C CNN
F 3 "" H 8550 3600 50  0001 C CNN
	1    8550 3600
	1    0    0    -1  
$EndComp
Wire Wire Line
	1800 1200 1800 1300
Connection ~ 1800 1300
Wire Wire Line
	6800 1200 6800 1300
Connection ~ 6800 1300
Wire Wire Line
	1800 1300 2200 1300
Text Notes 3850 1200 0    50   ~ 0
Bank 1 is 3.3V IO!
Text Notes 8400 5800 0    50   ~ 0
Install 0 Ohms for qSPI
Wire Wire Line
	2650 5300 2750 5300
Wire Wire Line
	1150 4700 1450 4700
$Comp
L UPduino_v3.0:power_+2V5 #PWR024
U 1 1
P 1150 4700
F 0 "#PWR024" H 1150 4550 50  0001 C CNN
F 1 "+2V5" V 1165 4828 50  0000 L CNN
F 2 "" H 1150 4700 50  0001 C CNN
F 3 "" H 1150 4700 50  0001 C CNN
	1    1150 4700
	0    -1   -1   0   
$EndComp
$Comp
L UPduino_v3.0:power_+2V5 #PWR039
U 1 1
P 2750 5300
F 0 "#PWR039" H 2750 5150 50  0001 C CNN
F 1 "+2V5" H 2765 5473 50  0000 C CNN
F 2 "" H 2750 5300 50  0001 C CNN
F 3 "" H 2750 5300 50  0001 C CNN
	1    2750 5300
	1    0    0    -1  
$EndComp
Text Notes 750  5550 0    50   ~ 0
Core current \nmeasurement
Connection ~ 1150 6600
Wire Wire Line
	1150 6600 1350 6600
Wire Wire Line
	1150 6700 1350 6700
Wire Wire Line
	1150 7000 1650 7000
Text Notes 1450 6250 0    100  ~ 20
1.2V
Text Label 1800 1200 0    50   ~ 0
VIO_BANK_0
Text Label 6800 1200 0    50   ~ 0
VIO_BANK_2
Wire Wire Line
	9600 1050 10450 1050
Text Label 9600 1050 0    50   ~ 0
VIO_BANK_2
Wire Wire Line
	8100 3450 8100 3600
Text Label 8100 3450 2    50   ~ 0
VIO_BANK_0_2
$Comp
L UPduino_v3.0:ICE40UP5K-SG48ITR-FPGA_Lattice U2
U 2 1
P 3650 2500
F 0 "U2" H 3650 1425 50  0000 C CNN
F 1 "ICE40UP5K-SG48ITR" H 3650 1334 50  0000 C CNN
F 2 "Package_DFN_QFN:QFN-48-1EP_7x7mm_P0.5mm_EP5.6x5.6mm" H 3650 1150 50  0001 C CNN
F 3 "http://www.latticesemi.com/Products/FPGAandCPLD/iCE40Ultra" H 3250 3500 50  0001 C CNN
	2    3650 2500
	1    0    0    -1  
$EndComp
$Comp
L UPduino_v3.0:Device_C C30
U 1 1
P 4600 1400
F 0 "C30" H 4715 1446 50  0000 L CNN
F 1 "4.7u" H 4715 1355 50  0000 L CNN
F 2 "Capacitor_SMD:C_0603_1608Metric" H 4638 1250 50  0001 C CNN
F 3 "~" H 4600 1400 50  0001 C CNN
	1    4600 1400
	1    0    0    -1  
$EndComp
$Comp
L UPduino_v3.0:Device_C C22
U 1 1
P 2600 1450
F 0 "C22" H 2715 1496 50  0000 L CNN
F 1 "4.7u" H 2715 1405 50  0000 L CNN
F 2 "Capacitor_SMD:C_0603_1608Metric" H 2638 1300 50  0001 C CNN
F 3 "~" H 2600 1450 50  0001 C CNN
	1    2600 1450
	1    0    0    -1  
$EndComp
Connection ~ 2200 1300
$Comp
L UPduino_v3.0:Device_C C35
U 1 1
P 7200 1450
F 0 "C35" H 7315 1496 50  0000 L CNN
F 1 "4.7u" H 7315 1405 50  0000 L CNN
F 2 "Capacitor_SMD:C_0603_1608Metric" H 7238 1300 50  0001 C CNN
F 3 "~" H 7200 1450 50  0001 C CNN
	1    7200 1450
	1    0    0    -1  
$EndComp
Wire Wire Line
	6800 1600 7200 1600
Connection ~ 6800 1600
Wire Wire Line
	7200 1300 6800 1300
Wire Wire Line
	2200 1600 2350 1600
Connection ~ 2350 1600
Wire Wire Line
	2350 1600 2600 1600
Wire Wire Line
	4200 1550 4600 1550
Connection ~ 4200 1550
Wire Wire Line
	4600 1250 4200 1250
Connection ~ 4200 1250
$Comp
L UPduino_v3.0:Device_R R28
U 1 1
P 9750 4050
F 0 "R28" H 9900 4000 50  0000 C CNN
F 1 "SHORT" H 9950 4100 50  0000 C CNN
F 2 "vs:ShortedJumper-2_P1.3mm_Bridged_Pad1.0x1.0mm" V 9680 4050 50  0001 C CNN
F 3 "~" H 9750 4050 50  0001 C CNN
	1    9750 4050
	-1   0    0    1   
$EndComp
Wire Wire Line
	9750 4200 9750 4300
Text Label 8050 950  0    50   ~ 0
FT_SSn
Text Label 8050 1050 0    50   ~ 0
FT_SCK
Wire Wire Line
	2200 1300 2600 1300
Text Label 9600 950  0    50   ~ 0
VIO_BANK_0
Wire Wire Line
	9600 950  10450 950 
$Comp
L UPduino_v3.0:power_GND #PWR?
U 1 1
P 8750 1650
F 0 "#PWR?" H 8750 1400 50  0001 C CNN
F 1 "GND" V 8755 1522 50  0001 R CNN
F 2 "" H 8750 1650 50  0001 C CNN
F 3 "" H 8750 1650 50  0001 C CNN
	1    8750 1650
	0    1    1    0   
$EndComp
Wire Wire Line
	8750 1650 8900 1650
Wire Wire Line
	10450 1650 10300 1650
$Comp
L UPduino_v3.0:power_+1V2 #PWR?
U 1 1
P 10300 1650
F 0 "#PWR?" H 10300 1500 50  0001 C CNN
F 1 "+1V2" V 10300 1900 50  0000 C CNN
F 2 "" H 10300 1650 50  0001 C CNN
F 3 "" H 10300 1650 50  0001 C CNN
	1    10300 1650
	0    -1   -1   0   
$EndComp
$Comp
L UPduino_v3.0:power_+3.3V #PWR?
U 1 1
P 800 6600
F 0 "#PWR?" H 800 6450 50  0001 C CNN
F 1 "+3.3V" H 815 6773 50  0000 C CNN
F 2 "" H 800 6600 50  0001 C CNN
F 3 "" H 800 6600 50  0001 C CNN
	1    800  6600
	1    0    0    -1  
$EndComp
Text Notes 3450 6300 0    50   ~ 0
TBD:
Text Notes 3350 6450 0    50   ~ 0
- What if the flash is at 1.8V? Do we need a pad for the LDO?\n- Edge connection pinout is TBD
$EndSCHEMATC
